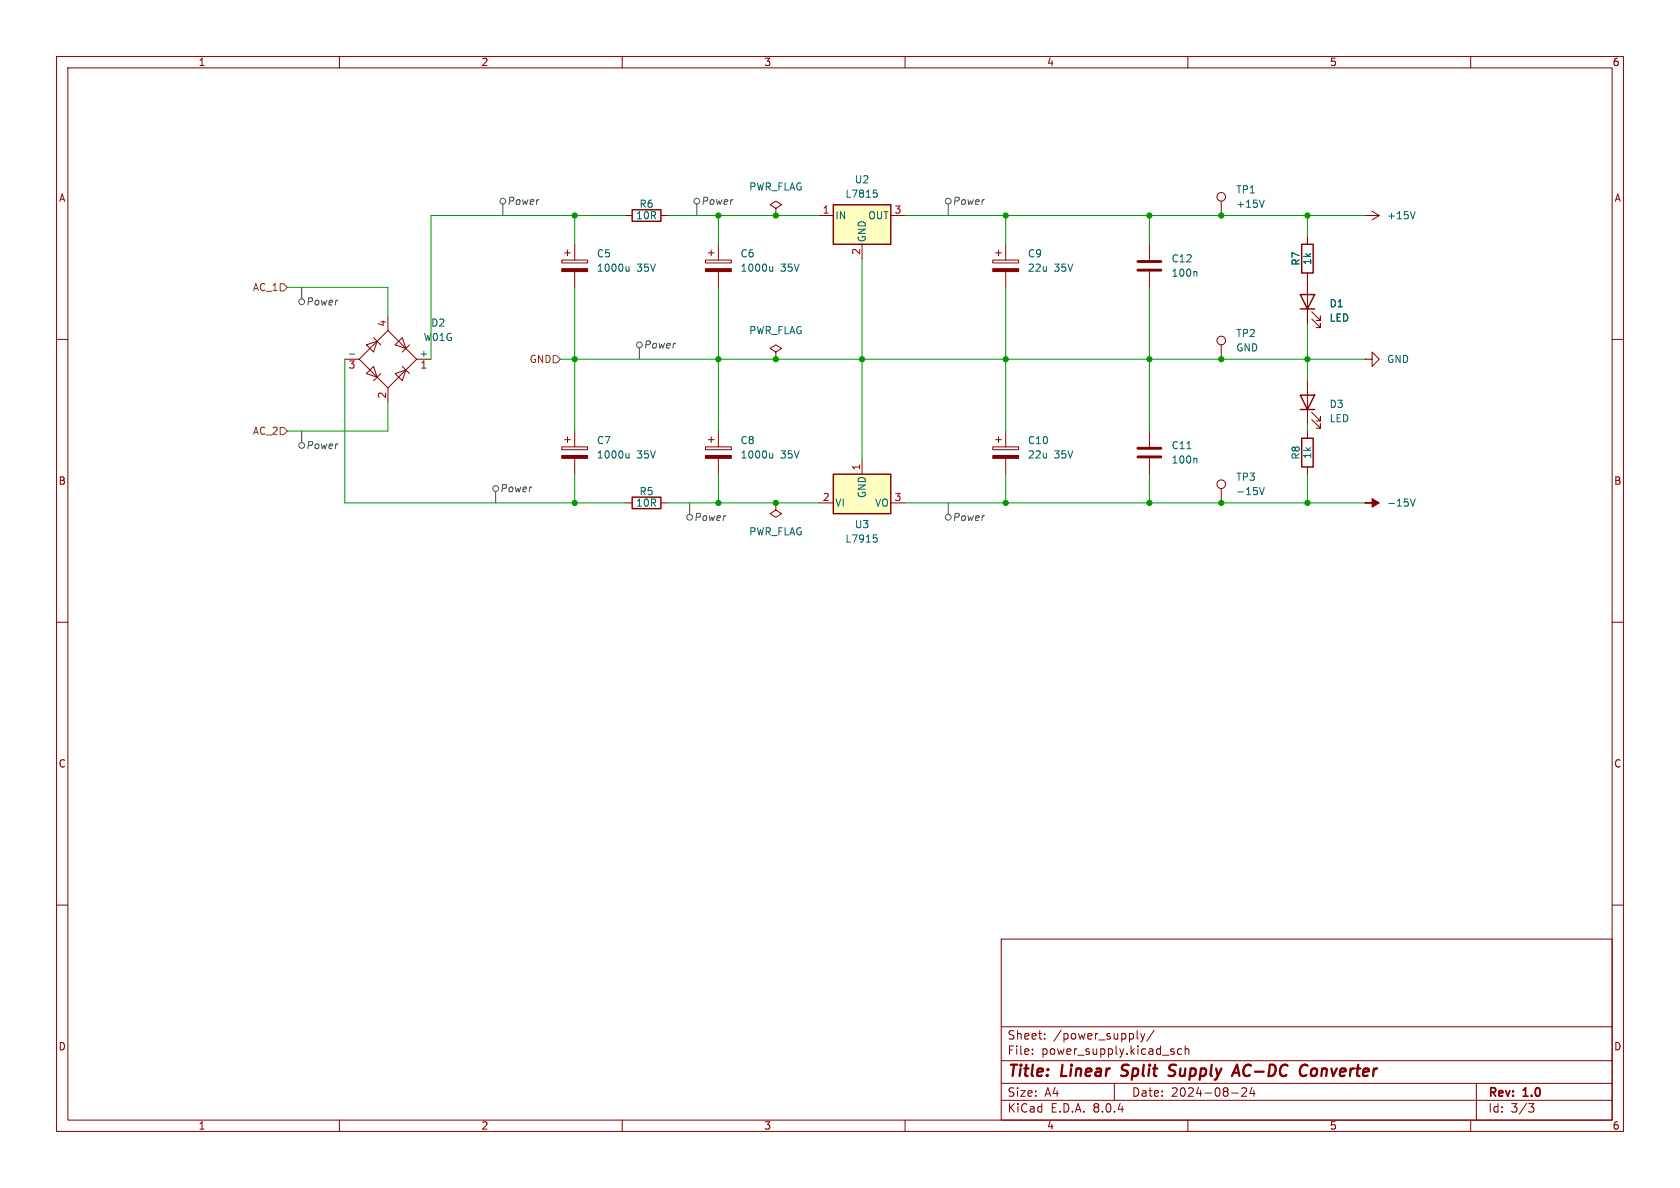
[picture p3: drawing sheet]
<svg xmlns="http://www.w3.org/2000/svg" width="297mm" height="210mm" viewBox="0 0 297 210" stroke-linecap="round" stroke-linejoin="round" font-family="sans-serif">
<g fill="none" stroke="#840000" stroke-width=".18">
<path d="M10 10h277v190h-277zM12 12h273v186h-273zM60 10v2M110 10v2M160 10v2M210 10v2M260 10v2M110.5 38.1h1.3M116.8 38.1h1.3M137.2 36.8l1-.6-1-.6-1.1 .6 1.1 .6v1.3M137.2 38.1h.1M215.9 35.6v2.5"/>
<path d="M241.3 38.1h.1M241.3 38.1h2.5M242.6 37.3l1.2 .8M243.8 38.1l-1.2 .8M10 60h2M99.3 46h4.6v.5h-4.6zM99.8 44.7h1M100.3 44.2v1M101.6 43.2v2.8M101.6 48v2.8M124.7 46h4.6v.5h-4.6zM125.2 44.7h1"/>
<path d="M125.7 44.2v1M127 43.2v2.8M127 48v2.8M175.5 46h4.6v.5h-4.6zM176 44.7h1M176.5 44.2v1M177.8 43.2v2.8M177.8 48v2.8M203.2 43.2v2.8M203.2 48v2.8M231.1 41.9v1.3M231.1 48.3v8.9"/>
<path d="M231.9 56.4l1.5 1.5v-.7v.7h-.7M231.9 55.1l1.5 1.5v-.7v.7h-.7M285 60h2M124.7 79h4.6v.5h-4.6zM125.2 77.7h1M125.7 77.2v1M127 76.2v2.8M137.2 62.2l1-.6-1-.6-1.1 .6 1.1 .6v1.3M137.2 63.5h.1M175.5 79h4.6v.5h-4.6zM176 77.7h1M176.5 77.2v1"/>
<path d="M177.8 76.2v2.8M203.2 76.2v2.8M215.9 61v2.5M231.1 67.3v7.6M231.1 76.2v1.3M231.9 74.2l1.5 1.5v-.8v.8h-.7M231.9 72.9l1.5 1.5v-.7v.7h-.7M241.3 63.5h1.3v-1.3l1.2 1.3-1.2 1.3v-1.3M241.3 63.5h.1M127 81v2.8M137.2 88.9v1.3l1 .6-1 .6-1.1-.6 1.1-.6M137.2 88.9h.1"/>
<path d="M177.8 81v2.8M203.2 81v2.8M215.9 86.4v2.5M231.1 82.6v1.2M241.3 88.9h.1M10 110h2M285 110h2M10 160h2M285 160h2M177 166h108v32h-108zM60 198v2M110 198v2"/>
<path d="M160 198v2M177 194.5h108M177 191.5h108M177 187.5h108M177 181.5h108M182.5 186.3v.1M182.5 185.5v.1M184.7 183.6v.1M184.7 182.8v.1M197 191.5v3M201 183.5l.2 .2M201.7 182.7l.3 1"/>
<path d="M202 183.7l-.1 .4-.2 .1M202.4 182.7l-.4 1M204 182.1l-1.3 2M207.4 185.9l.2 .2-.2 .3M207.4 185.4l.1 .1M208.9 185.5l-.4-.1-.3 .3v.4l.1 .2h.6M209.5 185.5l.2-.1 .4 .1 .1 .9M209.5 184.9v1.5M210 198v2M217.7 193.2h1.2M219.5 192.4l.6-.1 .2 .1 .1 .3-.9 1.1h.9M221.3 192.2l-.3 1.1h.9"/>
<path d="M221.7 192.8v1M260 198v2M261 191.5v6.5M270.2 195.1h1l-.5 .6 .4 .1 .1 .5-.3 .3h-.4"/>
<circle cx="215.9" cy="34.8" r=".76"/>
<circle cx="215.9" cy="60.2" r=".76"/>
<circle cx="215.9" cy="85.6" r=".76"/>
</g>
<path d="M198.2 190.1l.2 .1M198.5 188.4l-.2 .4 .1 .2M207.6 190a.85 .85 0 0 1-1 .1M207.6 188.2l-.6 .1a.46 .46 0 0 0-.3 .5 .46 .46 0 0 0 .4 .4l.5 .2M218 189.6h1M218.7 188.2l.4 2M230.6 188.2l.5 .2M230.9 190l-.4 .2M232.5 188.9a.62 .62 0 0 0-.7 .4v.7a.52 .52 0 0 0 .8 .1" fill="none" stroke="#840000" stroke-width=".4"/>
<path d="M111.8 37.1h5v2h-5zM229.9 52.1h2.5l-1.3 2.5zM229.9 54.6h2.5M230.1 43.2h2.1v5.1h-2.1zM229.9 69.9h2.5l-1.3 2.5zM229.9 72.4h2.5M230.1 77.5h2.1v5.1h-2.1z" fill="none" stroke="#840000" stroke-width=".25"/>
<g fill="#840000" stroke="#840000" stroke-width=".18">
<path d="M124.7 47.5h4.6v.5h-4.6z"/>
<path d="M241.3 88.9h1.3v-.8l1.2 .8-1.2 .8v-.8z"/>
<path d="M99.3 47.5h4.6v.5h-4.6z"/>
<path d="M175.5 80.5h4.6v.5h-4.6z"/>
<path d="M175.5 47.5h4.6v.5h-4.6z"/>
<path d="M124.7 80.5h4.6v.5h-4.6z"/>
</g>
<g fill="none" stroke="#006464" stroke-width=".18">
<path d="M223.5 35.4l-.4 1.2M250.2 37.4l-.4 1.3M111.2 47.8l-.2 .2-.3-.1M111.2 47.1v.9M136.6 47.1v.9M136.6 47.8l-.2 .2-.3-.1M211.4 48l.2 .2v.6M209.8 79.3h.8M136.6 80.1v.9M136.6 80.8l-.2 .2-.3-.1M211.4 81l.2 .2v.7M222.7 86.2l.4 1.2 .4-1.2"/>
<path d="M249.3 88.2l.5 1.3 .4-1.3"/>
</g>
<path d="M201.2 46.2h4M201.2 47.8h4M201.2 79.2h4M201.2 80.8h4" fill="none" stroke="#840000" stroke-width=".51"/>
<path d="M147.3 83.8h10.2v7h-10.2z" fill="#ffffc2"/>
<path d="M111.8 87.9h5v2h-5zM147.3 83.8h10.2v7h-10.2z" fill="none" stroke="#840000" stroke-width=".25"/>
<g fill="none" stroke="#840000" stroke-width=".18">
<path d="M66 59.7l1.3 1.3M68.6 58.4l5.1 5.1-5.1 5.1-5.1-5.1zM68.6 55.9v2.5M71.1 59.7l.7 1.9-2-.6zM61 63.5h2.5M64.8 61l1.9-.7-.7 1.9zM64.8 66l1.2-1.2 .7 1.9zM67.3 66l-1.3 1.3M68.6 68.6v2.5M69.8 66l2-.6-.7 1.9zM71.1 64.8l1.3 1.2M72.4 61l-1.3 1.2"/>
<path d="M73.7 63.5h2.5M99.3 79h4.6v.5h-4.6zM99.8 77.7h1M100.3 77.2v1M101.6 76.2v2.8M101.6 81v2.8M110.5 88.9h1.3M116.8 88.9h1.3M144.8 88.9h2.5M152.4 81.3v2.5M157.5 88.9h2.5"/>
</g>
<path d="M61.7 62.6h1M111.2 80.1v.9M111.2 80.8l-.2 .2-.3-.1M154.4 94.6h.6M154.5 95h.3l.3 .3-.1 .5h-.5" fill="none" stroke="#006464" stroke-width=".18"/>
<path d="M99.3 80.5h4.6v.5h-4.6z" fill="#840000" stroke="#840000" stroke-width=".18"/>
<path d="M147.3 36.2h10.2v7h-10.2z" fill="#ffffc2"/>
<path d="M147.3 36.2h10.2v7h-10.2z" fill="none" stroke="#840000" stroke-width=".25"/>
<path d="M144.8 38.1h2.5M157.5 38.1h2.5M152.4 43.2v2.5M231.1 41.9v1.3M231.1 48.3v3.8M231.1 54.6v2.6" fill="none" stroke="#840000" stroke-width=".18"/>
<path d="M154.4 33.6h.6M154.5 34.1h.3l.3 .2-.1 .5-.5 .1" fill="none" stroke="#006464" stroke-width=".18"/>
<g fill="none" stroke="#484848" stroke-width=".18">
<path d="M88.9 36.1v2M123.2 36.1v2M167.6 36.1v2M53.3 50.8v2M53.3 76.2v2M113 61.5v2M87.6 86.9v2M121.9 88.9v2M167.6 88.9v2"/>
<circle cx="88.9" cy="35.6" r=".51"/>
<circle cx="123.2" cy="35.6" r=".51"/>
<circle cx="167.6" cy="35.6" r=".51"/>
<circle cx="53.3" cy="53.3" r=".51"/>
<circle cx="53.3" cy="78.7" r=".51"/>
<circle cx="113" cy="61" r=".51"/>
<circle cx="87.6" cy="86.4" r=".51"/>
<circle cx="121.9" cy="91.4" r=".51"/>
<circle cx="167.6" cy="91.4" r=".51"/>
</g>
<path d="M49.5 50.2h.7l.6 .6-.6 .6h-.7zM49.5 75.6h.7l.6 .6-.6 .6h-.7zM97.8 62.9h.6l.7 .6-.7 .6h-.6z" fill="none" stroke="#725600" stroke-width=".18"/>
<g fill="none" stroke="#009600" stroke-width=".18">
<path d="M101.6 38.1v5.1M110.5 38.1h-34.3v25.4M118.1 38.1h26.7M127 38.1v5.1M160 38.1h81.3M177.8 38.1v5.1M203.2 38.1v5.1M231.1 38.1v3.8M50.8 50.8h17.8v5.1M101.6 50.8v25.4M127 50.8v25.4M152.4 45.7v35.6"/>
<path d="M177.8 50.8v25.4M203.2 50.8v25.4M231.1 57.2v10.1M61 63.5v25.4h49.5M68.6 71.1v5.1h-17.8M99.1 63.5h142.2M231.1 74.9v1.3M101.6 83.8v5.1M118.1 88.9h26.7M127 83.8v5.1M160 88.9h81.3M177.8 83.8v5.1"/>
<path d="M203.2 83.8v5.1M231.1 83.8v5.1"/>
</g>
<g fill="#009600" stroke="#009600" stroke-width=".18">
<circle cx="127" cy="38.1" r=".46"/>
<circle cx="137.2" cy="38.1" r=".46"/>
<circle cx="177.8" cy="88.9" r=".46"/>
<circle cx="203.2" cy="38.1" r=".46"/>
<circle cx="177.8" cy="63.5" r=".46"/>
<circle cx="177.8" cy="38.1" r=".46"/>
<circle cx="137.2" cy="63.5" r=".46"/>
<circle cx="152.4" cy="63.5" r=".46"/>
<circle cx="101.6" cy="63.5" r=".46"/>
<circle cx="101.6" cy="38.1" r=".46"/>
<circle cx="127" cy="88.9" r=".46"/>
<circle cx="137.2" cy="88.9" r=".46"/>
<circle cx="127" cy="63.5" r=".46"/>
<circle cx="101.6" cy="88.9" r=".46"/>
<circle cx="203.2" cy="88.9" r=".46"/>
<circle cx="215.9" cy="88.9" r=".46"/>
<circle cx="203.2" cy="63.5" r=".46"/>
<circle cx="215.9" cy="38.1" r=".46"/>
<circle cx="231.1" cy="63.5" r=".46"/>
<circle cx="215.9" cy="63.5" r=".46"/>
<circle cx="231.1" cy="88.9" r=".46"/>
<circle cx="231.1" cy="38.1" r=".46"/>
</g>
<g font-size="2.8" fill="#840000">
<text x="178" y="190.9">Title:</text>
<text x="187.7" y="190.9">Linear</text>
<text x="199.1" y="190.9">Split</text>
<text x="208.3" y="190.9">Supply</text>
<text x="220.5" y="190.9">AC-DC</text>
<text x="233" y="190.9">Converter</text>
</g>
<g font-size="2.1" fill="#840000">
<text x="178" y="184">Sheet:</text>
<text x="186.2" y="184">/power_supply/</text>
<text x="178" y="186.7">File:</text>
<text x="184.1" y="186.7">power_supply.kicad_sch</text>
<text x="178" y="196.9">KiCad</text>
<text x="178" y="194.1">Size:</text>
<text x="184.7" y="194.1">A4</text>
<text x="185.7" y="196.9">E.D.A.</text>
<text x="193.3" y="196.9">8.0.4</text>
<text x="200" y="194.1">Date:</text>
<text x="207" y="194.1">2024-08-24</text>
<text x="263" y="194.3">Rev:</text>
<text x="263" y="196.9">Id:</text>
<text x="267.1" y="196.9">3/3</text>
<text x="269.4" y="194.3">1.0</text>
</g>
<g font-size="1.8" fill="#840000">
<text x="35" y="11.9">1</text>
<text x="85" y="11.9">2</text>
<text x="135" y="11.9">3</text>
<text x="185" y="11.9">4</text>
<text x="235" y="11.9">5</text>
<text x="285" y="11.9">6</text>
<text x="10.3" y="35.9">A</text>
<text x="285.3" y="35.9">A</text>
<text x="10.3" y="85.9">B</text>
<text x="285.3" y="85.9">B</text>
<text x="10.3" y="135.9">C</text>
<text x="285.3" y="135.9">C</text>
<text x="10.3" y="185.9">D</text>
<text x="285.3" y="185.9">D</text>
<text x="35" y="199.9">1</text>
<text x="85" y="199.9">2</text>
<text x="135" y="199.9">3</text>
<text x="185" y="199.9">4</text>
<text x="235" y="199.9">5</text>
<text x="285" y="199.9">6</text>
</g>
<g font-size="1.8" fill="#006464">
<text x="132.3" y="33.9">PWR_FLAG</text>
<text x="149.4" y="35.2">L7815</text>
<text x="151" y="32.6">U2</text>
<text x="218.4" y="34.4">TP1</text>
<text x="112.4" y="39">10R</text>
<text x="113" y="36.9">R6</text>
<text x="147.6" y="39">IN</text>
<text x="153.4" y="39">OUT</text>
<text x="218.4" y="36.9">+15V</text>
<text x="245.1" y="39">+15V</text>
<text x="105.4" y="45.7">C5</text>
<text x="130.8" y="45.7">C6</text>
<text x="153.3" y="42.9" transform="rotate(-90 153.3 42.9)">GND</text>
<text x="181.6" y="45.7">C9</text>
<text x="207" y="46.6">C12</text>
<text x="230" y="47.1" transform="rotate(-90 230 47.1)">R7</text>
<text x="232" y="46.9" transform="rotate(-90 232 46.9)">1k</text>
<text x="105.4" y="48.2">1000u</text>
<text x="112.6" y="48.2">35V</text>
<text x="130.8" y="48.2">1000u</text>
<text x="138" y="48.2">35V</text>
<text x="181.6" y="48.2">22u</text>
<text x="186.4" y="48.2">35V</text>
<text x="207" y="49.1">100n</text>
<text x="76.1" y="57.9">D2</text>
<text x="132.3" y="59.3">PWR_FLAG</text>
<text x="218.4" y="59.8">TP2</text>
<text x="235" y="54.5">D1</text>
<text x="235" y="57.1">LED</text>
<text x="74" y="63.2">+</text>
<text x="74.8" y="60.5">W01G</text>
<text x="218.4" y="62.3">GND</text>
<text x="245.1" y="64.4">GND</text>
<text x="235" y="72.3">D3</text>
<text x="235" y="74.8">LED</text>
<text x="105.4" y="78.7">C7</text>
<text x="105.4" y="81.3">1000u</text>
<text x="112.6" y="81.3">35V</text>
<text x="130.8" y="78.7">C8</text>
<text x="130.8" y="81.3">1000u</text>
<text x="138" y="81.3">35V</text>
<text x="181.6" y="78.7">C10</text>
<text x="181.6" y="81.3">22u</text>
<text x="186.4" y="81.3">35V</text>
<text x="207" y="82.1">100n</text>
<text x="207" y="79.6">C11</text>
<text x="230" y="81.4" transform="rotate(-90 230 81.4)">R8</text>
<text x="232" y="81.2" transform="rotate(-90 232 81.2)">1k</text>
<text x="112.4" y="89.8">10R</text>
<text x="113" y="87.7">R5</text>
<text x="147.6" y="89.8">VI</text>
<text x="153.3" y="88.1" transform="rotate(-90 153.3 88.1)">GND</text>
<text x="154.6" y="89.8">VO</text>
<text x="218.4" y="85.2">TP3</text>
<text x="218.4" y="87.7">-15V</text>
<text x="245.1" y="89.8">-15V</text>
<text x="132.3" y="94.8">PWR_FLAG</text>
<text x="151" y="93.6">U3</text>
<text x="149.4" y="96.1">L7915</text>
</g>
<g font-size="1.8" fill="#484848">
<text x="89.6" y="36.4">Power</text>
<text x="123.9" y="36.4">Power</text>
<text x="168.3" y="36.4">Power</text>
<text x="54" y="54.2">Power</text>
<text x="113.7" y="61.8">Power</text>
<text x="54" y="79.6">Power</text>
<text x="88.3" y="87.2">Power</text>
<text x="122.6" y="92.3">Power</text>
<text x="168.3" y="92.3">Power</text>
</g>
<g font-size="1.8" fill="#a90000">
<text x="145.3" y="37.8">1</text>
<text x="158" y="37.8">3</text>
<text x="152.1" y="45.2" transform="rotate(-90 152.1 45.2)">2</text>
<text x="68.3" y="57.9" transform="rotate(-90 68.3 57.9)">4</text>
<text x="61.5" y="65.5">3</text>
<text x="74.2" y="65.5">1</text>
<text x="68.3" y="70.6" transform="rotate(-90 68.3 70.6)">2</text>
<text x="152.1" y="83.3" transform="rotate(-90 152.1 83.3)">1</text>
<text x="145.3" y="88.6">2</text>
<text x="158" y="88.6">3</text>
</g>
<g font-size="1.8" fill="#725600">
<text x="44.6" y="51.7">AC_1</text>
<text x="93.5" y="64.4">GND</text>
<text x="44.6" y="77.1">AC_2</text>
</g>
</svg>
